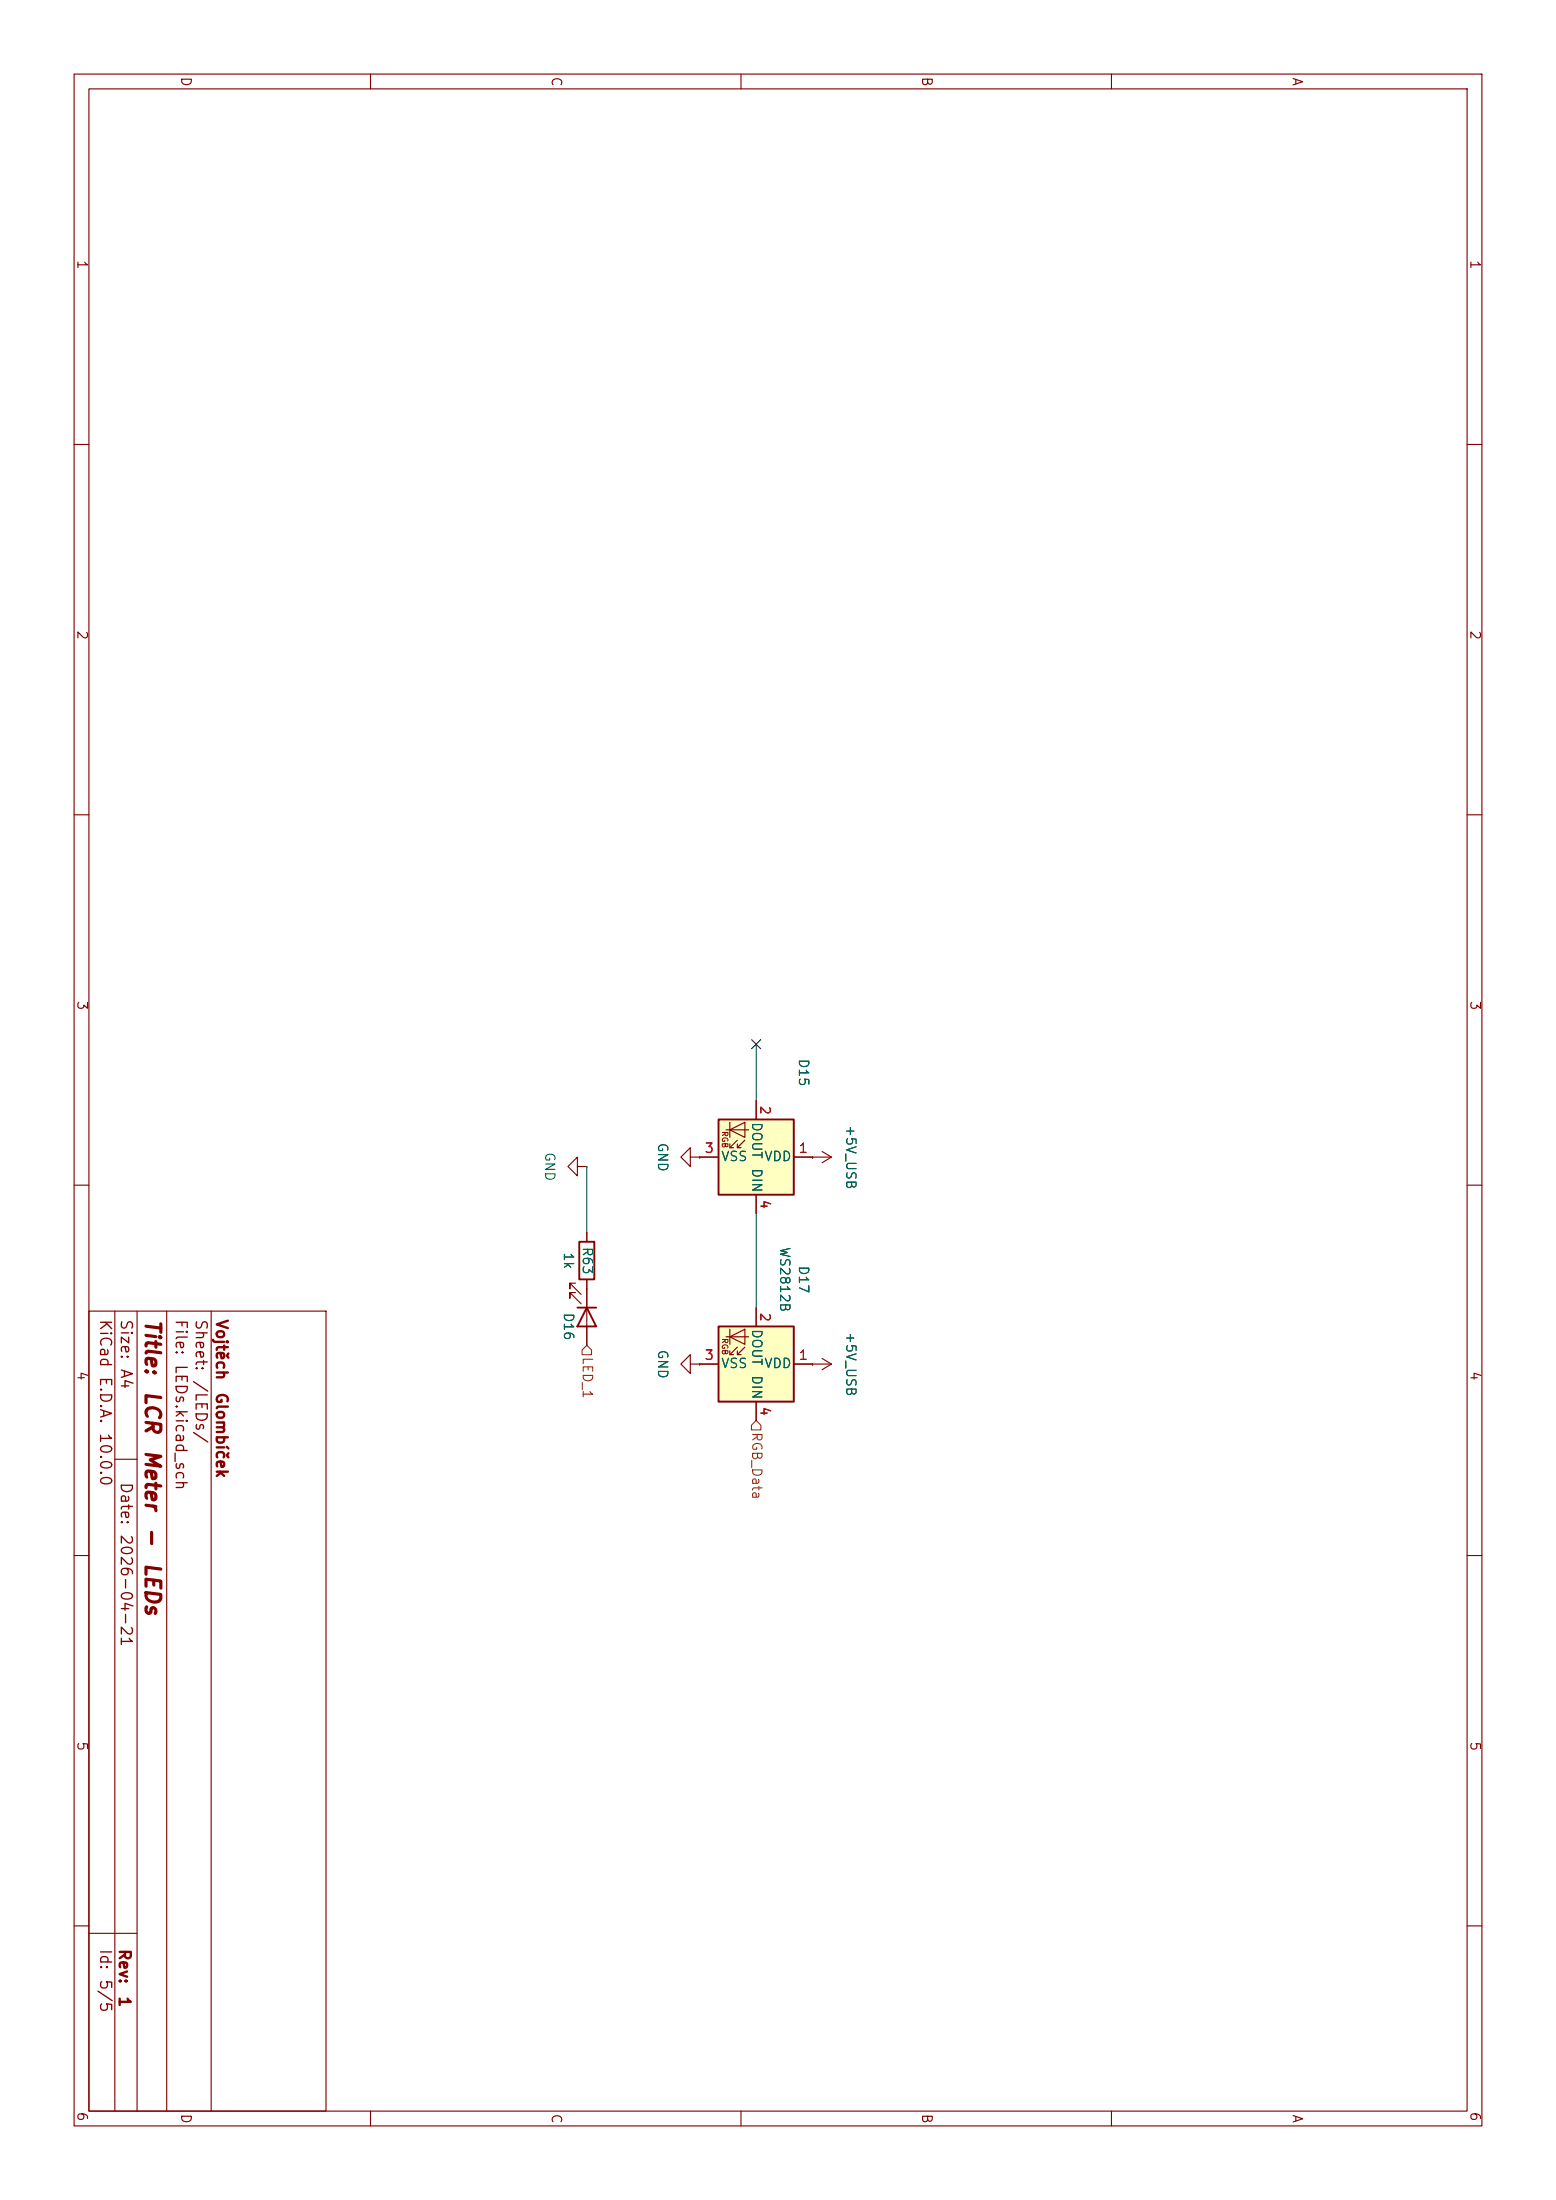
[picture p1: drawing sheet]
<svg xmlns="http://www.w3.org/2000/svg" width="210mm" height="297mm" viewBox="0 0 210 297" stroke-linecap="round" stroke-linejoin="round" font-family="sans-serif">
<g fill="none" stroke="#840000" stroke-width=".15">
<path d="M10 10h190v277h-190zM12 12h186v273h-186zM50 10v2M100 10v2M150 10v2M10 60h2M198 60h2M10 110h2M198 110h2M10 160h2M77.9 157.5v-1.3l-1.2 1.3 1.2 1.2v-1.2h1.3M79.2 157.5h.1"/>
<path d="M198 160h2M12 177h32v108h-32zM15.5 177v108M18.5 177v108M22.5 177v108M28.5 177v108M15.5 197h3M10 210h2M198 210h2M10 260h2M198 260h2M12 261h6.5"/>
<path d="M50 285v2M100 285v2M150 285v2"/>
</g>
<path d="M97 151.1h10.1v10.2h-10.1z" fill="#ffffc2"/>
<g fill="none" stroke="#840000" stroke-width=".15">
<path d="M93.2 156.2v-1.3l-1.3 1.3 1.3 1.3v-1.3h1.2M94.4 156.2h.1M94.4 156.2h2.6M98 152.5h3M98.5 152.5l2-1v2zM98.5 151.5v2M98.5 154.4v.5M99.5 153.9l-1 1h.5M99.5 154.4v.5M100.5 153.9l-1 1h.5M102.1 148.6v2.5M107.1 156.2h5.1"/>
<path d="M109.7 156.2h.1M110.9 155.4l1.3 .8M112.2 156.2l-1.3 .8M79.2 166.4v1.2M79.2 172.7v1.3M102.1 161.3v2.5M93.2 184.1v-1.2l-1.3 1.2 1.3 1.3v-1.3h1.2M94.4 184.1h.1M109.7 184.1h.1M109.7 184.1h2.5M110.9 183.4l1.3 .7M112.2 184.1l-1.3 .8"/>
</g>
<path d="M97 151.1h10.1v10.2h-10.1zM78.2 167.6h2v5.1h-2z" fill="none" stroke="#840000" stroke-width=".25"/>
<path d="M97 179.1h10.1v10.1h-10.1z" fill="#ffffc2"/>
<g fill="none" stroke="#840000" stroke-width=".15">
<path d="M94.4 156.2h.1M94.4 156.2h2.6M102.1 148.6v2.5M107.1 156.2h2.6M109.7 156.2h.1M77.7 173.2h-.8v.8v-.8l1.5 1.6M77.7 174.5h-.8v.8v-.8l1.5 1.5M79.2 166.4v1.2M79.2 172.7v8.9M98.5 179.5v2M102.1 161.3v2.5M102.1 176.5v2.6"/>
<path d="M94.4 184.1h.1M94.4 184.1h2.6M98 180.5h3M98.5 180.5l2-1v2zM98.5 182.4v.5M99.5 181.9l-1 1h.5M99.5 182.4v.5M100.5 181.9l-1 1h.5M102.1 189.2v2.6M107.1 184.1h2.6M109.7 184.1h.1"/>
</g>
<path d="M77.9 176.5h2.6M79.2 176.5l1.3 2.6h-2.6zM97 179.1h10.1v10.1h-10.1z" fill="none" stroke="#840000" stroke-width=".25"/>
<path d="M78.6 182.2l.6-.6 .6 .6v.7h-1.2zM101.4 192.4l.7-.6 .6 .6v.6h-1.3z" fill="none" stroke="#725600" stroke-width=".15"/>
<path d="M79.2 157.5v8.9M102.1 141v7.6M102.1 163.8v12.7" fill="none" stroke="#009600" stroke-width=".15"/>
<path d="M101.4 140.4l1.3 1.2M102.7 140.4l-1.3 1.2" fill="none" stroke="#000084" stroke-width=".15"/>
<g font-size="2" fill="#840000">
<text x="19.1" y="178" transform="rotate(90 19.1 178)">Title:</text>
<text x="19.1" y="187.7" transform="rotate(90 19.1 187.7)">LCR</text>
<text x="19.1" y="195.6" transform="rotate(90 19.1 195.6)">Meter</text>
<text x="19.1" y="206" transform="rotate(90 19.1 206)">-</text>
<text x="19.1" y="210.8" transform="rotate(90 19.1 210.8)">LEDs</text>
</g>
<g font-size="1.5" fill="#840000">
<text x="13.1" y="178" transform="rotate(90 13.1 178)">KiCad</text>
<text x="15.9" y="178" transform="rotate(90 15.9 178)">Size:</text>
<text x="23.3" y="178" transform="rotate(90 23.3 178)">File:</text>
<text x="26" y="178" transform="rotate(90 26 178)">Sheet:</text>
<text x="28.8" y="178" transform="rotate(90 28.8 178)">Vojtěch</text>
<text x="13.1" y="185.7" transform="rotate(90 13.1 185.7)">E.D.A.</text>
<text x="15.9" y="184.7" transform="rotate(90 15.9 184.7)">A4</text>
<text x="23.3" y="184.1" transform="rotate(90 23.3 184.1)">LEDs.kicad_sch</text>
<text x="26" y="186.2" transform="rotate(90 26 186.2)">/LEDs/</text>
<text x="28.8" y="187.9" transform="rotate(90 28.8 187.9)">Glombíček</text>
<text x="13.1" y="193.3" transform="rotate(90 13.1 193.3)">10.0.0</text>
<text x="15.9" y="200" transform="rotate(90 15.9 200)">Date:</text>
<text x="15.9" y="207" transform="rotate(90 15.9 207)">2026-04-21</text>
<text x="13.1" y="263" transform="rotate(90 13.1 263)">Id:</text>
<text x="15.7" y="263" transform="rotate(90 15.7 263)">Rev:</text>
<text x="13.1" y="267.1" transform="rotate(90 13.1 267.1)">5/5</text>
<text x="15.7" y="269.4" transform="rotate(90 15.7 269.4)">1</text>
</g>
<g font-size="1.3" fill="#840000">
<text x="24.1" y="10.3" transform="rotate(90 24.1 10.3)">D</text>
<text x="74.1" y="10.3" transform="rotate(90 74.1 10.3)">C</text>
<text x="124.1" y="10.3" transform="rotate(90 124.1 10.3)">B</text>
<text x="174.1" y="10.3" transform="rotate(90 174.1 10.3)">A</text>
<text x="10.1" y="35" transform="rotate(90 10.1 35)">1</text>
<text x="198.1" y="35" transform="rotate(90 198.1 35)">1</text>
<text x="10.1" y="85" transform="rotate(90 10.1 85)">2</text>
<text x="198.1" y="85" transform="rotate(90 198.1 85)">2</text>
<text x="10.1" y="135" transform="rotate(90 10.1 135)">3</text>
<text x="198.1" y="135" transform="rotate(90 198.1 135)">3</text>
<text x="10.1" y="185" transform="rotate(90 10.1 185)">4</text>
<text x="198.1" y="185" transform="rotate(90 198.1 185)">4</text>
<text x="10.1" y="235" transform="rotate(90 10.1 235)">5</text>
<text x="198.1" y="235" transform="rotate(90 198.1 235)">5</text>
<text x="10.1" y="285" transform="rotate(90 10.1 285)">6</text>
<text x="24.1" y="285.3" transform="rotate(90 24.1 285.3)">D</text>
<text x="74.1" y="285.3" transform="rotate(90 74.1 285.3)">C</text>
<text x="124.1" y="285.3" transform="rotate(90 124.1 285.3)">B</text>
<text x="174.1" y="285.3" transform="rotate(90 174.1 285.3)">A</text>
<text x="198.1" y="285" transform="rotate(90 198.1 285)">6</text>
</g>
<g font-size="1.3" fill="#006464">
<text x="107.5" y="142.8" transform="rotate(90 107.5 142.8)">D15</text>
<text x="73.3" y="155.4" transform="rotate(90 73.3 155.4)">GND</text>
<text x="88.5" y="154.2" transform="rotate(90 88.5 154.2)">GND</text>
<text x="101.2" y="151.4" transform="rotate(90 101.2 151.4)">DOUT</text>
<text x="113.9" y="151.8" transform="rotate(90 113.9 151.8)">+5V_USB</text>
<text x="97.2" y="157.1">VSS</text>
<text x="101.2" y="157.6" transform="rotate(90 101.2 157.6)">DIN</text>
<text x="103.1" y="157.1">VDD</text>
<text x="75.8" y="169" transform="rotate(90 75.8 169)">1k</text>
<text x="78.3" y="168.2" transform="rotate(90 78.3 168.2)">R63</text>
<text x="105" y="168.2" transform="rotate(90 105 168.2)">WS2812B</text>
<text x="107.5" y="170.8" transform="rotate(90 107.5 170.8)">D17</text>
<text x="75.8" y="177.1" transform="rotate(90 75.8 177.1)">D16</text>
<text x="101.2" y="179.3" transform="rotate(90 101.2 179.3)">DOUT</text>
<text x="113.9" y="179.7" transform="rotate(90 113.9 179.7)">+5V_USB</text>
<text x="88.5" y="182.1" transform="rotate(90 88.5 182.1)">GND</text>
<text x="97.2" y="185">VSS</text>
<text x="101.2" y="185.6" transform="rotate(90 101.2 185.6)">DIN</text>
<text x="103.1" y="185">VDD</text>
</g>
<g font-size="1.3" fill="#a90000">
<text x="102.3" y="149.2" transform="rotate(90 102.3 149.2)">2</text>
<text x="95" y="156">3</text>
<text x="107.7" y="156">1</text>
<text x="102.3" y="161.9" transform="rotate(90 102.3 161.9)">4</text>
<text x="102.3" y="177.1" transform="rotate(90 102.3 177.1)">2</text>
<text x="95" y="183.9">3</text>
<text x="107.7" y="183.9">1</text>
<text x="102.3" y="189.8" transform="rotate(90 102.3 189.8)">4</text>
</g>
<g font-size="1.3" fill="#725600">
<text x="78.3" y="183.1" transform="rotate(90 78.3 183.1)">LED_1</text>
<text x="101.2" y="193.2" transform="rotate(90 101.2 193.2)">RGB_Data</text>
</g>
<g font-size=".8" fill="#840000">
<text x="97.3" y="152.6" transform="rotate(90 97.3 152.6)">RGB</text>
<text x="97.3" y="180.6" transform="rotate(90 97.3 180.6)">RGB</text>
</g>
</svg>
